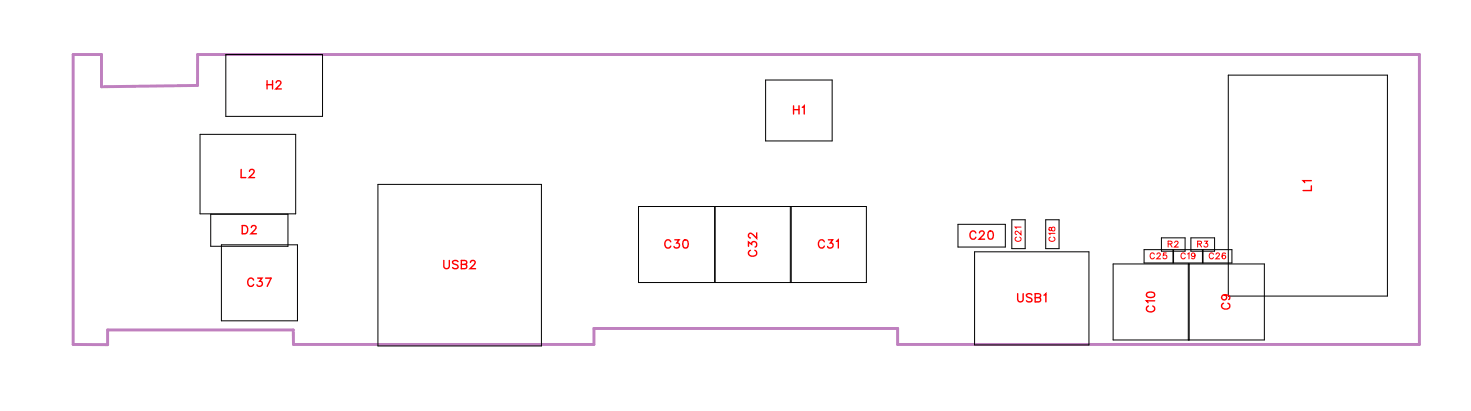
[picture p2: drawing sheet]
<svg xmlns="http://www.w3.org/2000/svg" width="127mm" height="35mm" viewBox="0 0 127 35" stroke-linecap="round" stroke-linejoin="round" font-family="sans-serif">
<path d="M6.3 4.7h2.4v2.8l8.3-.1v-2.7h105.3v25h-45v-1.4h-26.1v1.4h-25.9v-1.3h-16v1.3h-3z" fill="none" stroke="#bf80bf" stroke-width=".25"/>
<g fill="none" stroke="#000" stroke-width=".09">
<path d="M17.2 11.6h8.3v6.8h-8.3zM18.2 18.5h6.6v2.7h-6.6zM19.5 4.7h8.3v5.3h-8.3zM32.6 15.9h14.1v13.9h-14.1zM55 17.8h6.6v6.6h-6.6zM61.6 17.8h13.1v6.6h-13.1zM66 6.9h5.7v5.3h-5.7zM68.1 17.8v6.6M68.2 17.8v6.6M82.5 19.3h4.1v2h-4.1zM87.2 18.9h1.1v2.5h-1.1zM90.1 18.9h1.2v2.5h-1.2z"/>
<path d="M105.8 6.5h13.7v19h-13.7zM19.1 21.1h6.5v6.6h-6.5zM84 21.7h9.8v8h-9.8zM95.9 22.8h13v6.5h-13zM98.6 21.5h2.5v1.2h-2.5zM100.1 20.5h2v1.2h-2zM101.1 21.5h2.5v1.2h-2.5zM102.4 22.8v6.5M102.5 22.8v6.5M102.6 20.5h2.1v1.2h-2.1zM103.7 21.5h2.4v1.2h-2.4z"/>
</g>
<g fill="none" stroke="#f00" stroke-width=".09">
<path d="M88 19.9v.3l-.4-.3-.1 .1 .1 .2M88 19.6h-.5l.1 .1M90.4 19.6v.3h.1l.2-.3a.17 .17 0 0 1 .2 .1 .17 .17 0 0 1-.2 .2l-.1-.3zM87.6 20.4a.19 .19 0 0 0-.1 .3 .19 .19 0 0 0 .2 .1h.1a.19 .19 0 0 0 .2-.1 .19 .19 0 0 0-.1-.3M90.5 20.4a.19 .19 0 0 0-.1 .3 .19 .19 0 0 0 .2 .1h.1a.19 .19 0 0 0 .2-.1 .19 .19 0 0 0-.1-.3M90.9 20.1h-.5l.1 .1M99.5 21.9a.19 .19 0 0 0-.2-.1 .19 .19 0 0 0-.2 .2v.1a.19 .19 0 0 0 .2 .2 .19 .19 0 0 0 .2-.1M99.7 21.9l.2-.1 .1 .2-.3 .3h.3M100.5 21.8h-.2l-.1 .2a.18 .18 0 0 1 .3 0 .18 .18 0 0 1 0 .3 .18 .18 0 0 1-.3-.1M100.7 21h.2l.1-.1-.3-.1v.5M100.8 21l.2 .3M101.2 20.9l.2-.1 .1 .1-.3 .4h.3"/>
<path d="M102.1 21.9a.19 .19 0 0 0-.2-.1 .19 .19 0 0 0-.1 .2v.1a.19 .19 0 0 0 .1 .2 .19 .19 0 0 0 .2-.1M102.3 21.9l.1-.1v.5M103 22a.16 .16 0 0 1-.2 .1 .16 .16 0 0 1-.1-.2 .16 .16 0 0 1 .2 0v.4l-.2-.1M103.2 21h.3v-.1l-.3-.1v.5M103.4 21l.1 .3M103.8 20.8h.3l-.2 .2a.17 .17 0 0 1 .1 .3 .17 .17 0 0 1-.3-.1M104.6 21.9a.19 .19 0 0 0-.3-.1 .19 .19 0 0 0-.1 .2v.1a.19 .19 0 0 0 .1 .2 .19 .19 0 0 0 .3-.1M104.8 21.9l.2-.1 .1 .2-.3 .3h.3M105.6 21.9v-.1a.22 .22 0 0 0-.3 .3 .22 .22 0 0 0 .3 .1 .16 .16 0 0 0-.1-.2 .16 .16 0 0 0-.2 .1"/>
</g>
<g fill="none" stroke="#f00" stroke-width=".12">
<path d="M20.8 14.6v.7h.4M20.9 19.4h.2a.38 .38 0 0 1 .3 .4 .38 .38 0 0 1-.3 .4h-.2zM21.5 14.8l.1-.2h.2l.1 .1-.1 .3-.3 .3h.4M21.7 19.6l.1-.2h.1l.2 .2-.1 .2-.4 .4h.5M23 7v.7M23 7.3h.5M23.5 7v.7M23.8 7.1l.1-.1h.2l.1 .1-.1 .2-.3 .4h.4M68.4 9.1v.7M68.4 9.5h.4M68.8 9.1v.7M69.1 9.3l.2-.2v.7"/>
<path d="M85.2 20l.1-.1a.37 .37 0 0 1 .3 .4 .37 .37 0 0 1-.3 .3 .45 .45 0 0 1-.1-.6zM113 15.6h-.7l.1 .1M113 16v.4h-.7M21.9 24.1a.26 .26 0 0 0-.3-.1 .26 .26 0 0 0-.3 .3v.1a.26 .26 0 0 0 .3 .3 .26 .26 0 0 0 .3-.2M22.2 24h.4l-.2 .3a.24 .24 0 0 1 .1 .3 .24 .24 0 0 1-.4 0M22.9 24h.5l-.4 .7M38.2 22.5v.5l.2 .2 .3-.1v-.6M39.5 22.6l-.2-.1-.3 .1 .1 .1 .4 .3v.1l-.2 .1-.3-.1M39.7 22.8l.5 .1v.1l-.1 .2h-.4v-.7h.5v.2l-.1 .1M40.5 22.6l.2-.1h.1l.1 .1-.1 .2-.3 .4h.5M57.8 20.8a.26 .26 0 0 0-.3-.1 .26 .26 0 0 0-.2 .2v.2a.26 .26 0 0 0 .2 .3 .26 .26 0 0 0 .3-.2M58.1 20.7h.4l-.2 .2a.24 .24 0 0 1 .2 .4 .24 .24 0 0 1-.4 0"/>
<path d="M58.9 20.7h.1a.37 .37 0 0 1 .3 .3 .37 .37 0 0 1-.3 .4 .45 .45 0 0 1-.1-.7zM64.5 21.2v-.3l.3 .2a.24 .24 0 0 1 .3-.2 .24 .24 0 0 1 0 .4M64.7 21.6a.26 .26 0 0 0-.2 .3 .26 .26 0 0 0 .3 .2h.1a.26 .26 0 0 0 .3-.2 .26 .26 0 0 0-.2-.3M65.2 20.1v.4l-.3-.3-.3-.1-.1 .1v.2l.2 .1M71 20.8a.26 .26 0 0 0-.3-.1 .26 .26 0 0 0-.2 .2v.2a.26 .26 0 0 0 .2 .3 .26 .26 0 0 0 .3-.2M71.4 20.7h.3l-.2 .2a.24 .24 0 0 1 .2 .4 .24 .24 0 0 1-.4 0M72.1 20.8l.1-.1v.7M84.1 20.1a.26 .26 0 0 0-.3-.2 .26 .26 0 0 0-.2 .3v.2a.26 .26 0 0 0 .2 .2 .26 .26 0 0 0 .3-.1M84.4 20.1l.1-.2h.2l.1 .1-.1 .3-.3 .3h.4M87.7 25.3v.5l.2 .2 .2-.1 .1-.6M88.9 25.4l-.2-.1-.3 .1 .1 .2 .4 .2v.1l-.2 .1-.3-.1M89.2 25.7h.4l.1 .2-.2 .1h-.3v-.7l.4 .1v.2l-.1 .1"/>
<path d="M90 25.5l.1-.2v.7M98.8 25.3l.3-.1a.3 .3 0 0 1 .4 .3 .38 .38 0 0 1-.4 .2 .38 .38 0 0 1-.3-.3zM99 26.4a.26 .26 0 0 0-.2 .3 .26 .26 0 0 0 .3 .2h.1a.26 .26 0 0 0 .3-.2 .26 .26 0 0 0-.2-.3M99.5 25.9h-.7l.1 .2M105.4 26.1a.26 .26 0 0 0-.1 .3 .26 .26 0 0 0 .2 .2h.2a.26 .26 0 0 0 .3-.2 .26 .26 0 0 0-.2-.3M105.5 25.4a.22 .22 0 0 1 .2 .3 .22 .22 0 0 1-.4 .1 .22 .22 0 0 1 .1-.3l.1-.1a.34 .34 0 0 1 .5 .3l-.1 .1"/>
</g>
<g font-size="1.2" fill="#fff">
<text x="22.9" y="8">H2</text>
<text x="68.3" y="10.1">H1</text>
<text x="20.7" y="15.6">L2</text>
<text x="113.3" y="16.5" transform="rotate(-90 113.3 16.5)">L1</text>
<text x="20.8" y="20.5">D2</text>
<text x="38.2" y="23.5">USB2</text>
<text x="57.2" y="21.7">C30</text>
<text x="65.5" y="22.2" transform="rotate(-90 65.5 22.2)">C32</text>
<text x="70.5" y="21.7">C31</text>
<text x="83.5" y="20.9">C20</text>
<text x="21.3" y="25">C37</text>
<text x="87.6" y="26.3">USB1</text>
<text x="99.8" y="27" transform="rotate(-90 99.8 27)">C10</text>
<text x="106.3" y="26.7" transform="rotate(-90 106.3 26.7)">C9</text>
</g>
<g font-size=".9" fill="#fff">
<text x="88.2" y="20.9" transform="rotate(-90 88.2 20.9)">C21</text>
<text x="91.1" y="20.9" transform="rotate(-90 91.1 20.9)">C18</text>
<text x="99.1" y="22.5">C25</text>
<text x="100.6" y="21.5">R2</text>
<text x="101.7" y="22.5">C19</text>
<text x="103.2" y="21.5">R3</text>
<text x="104.1" y="22.5">C26</text>
</g>
</svg>
